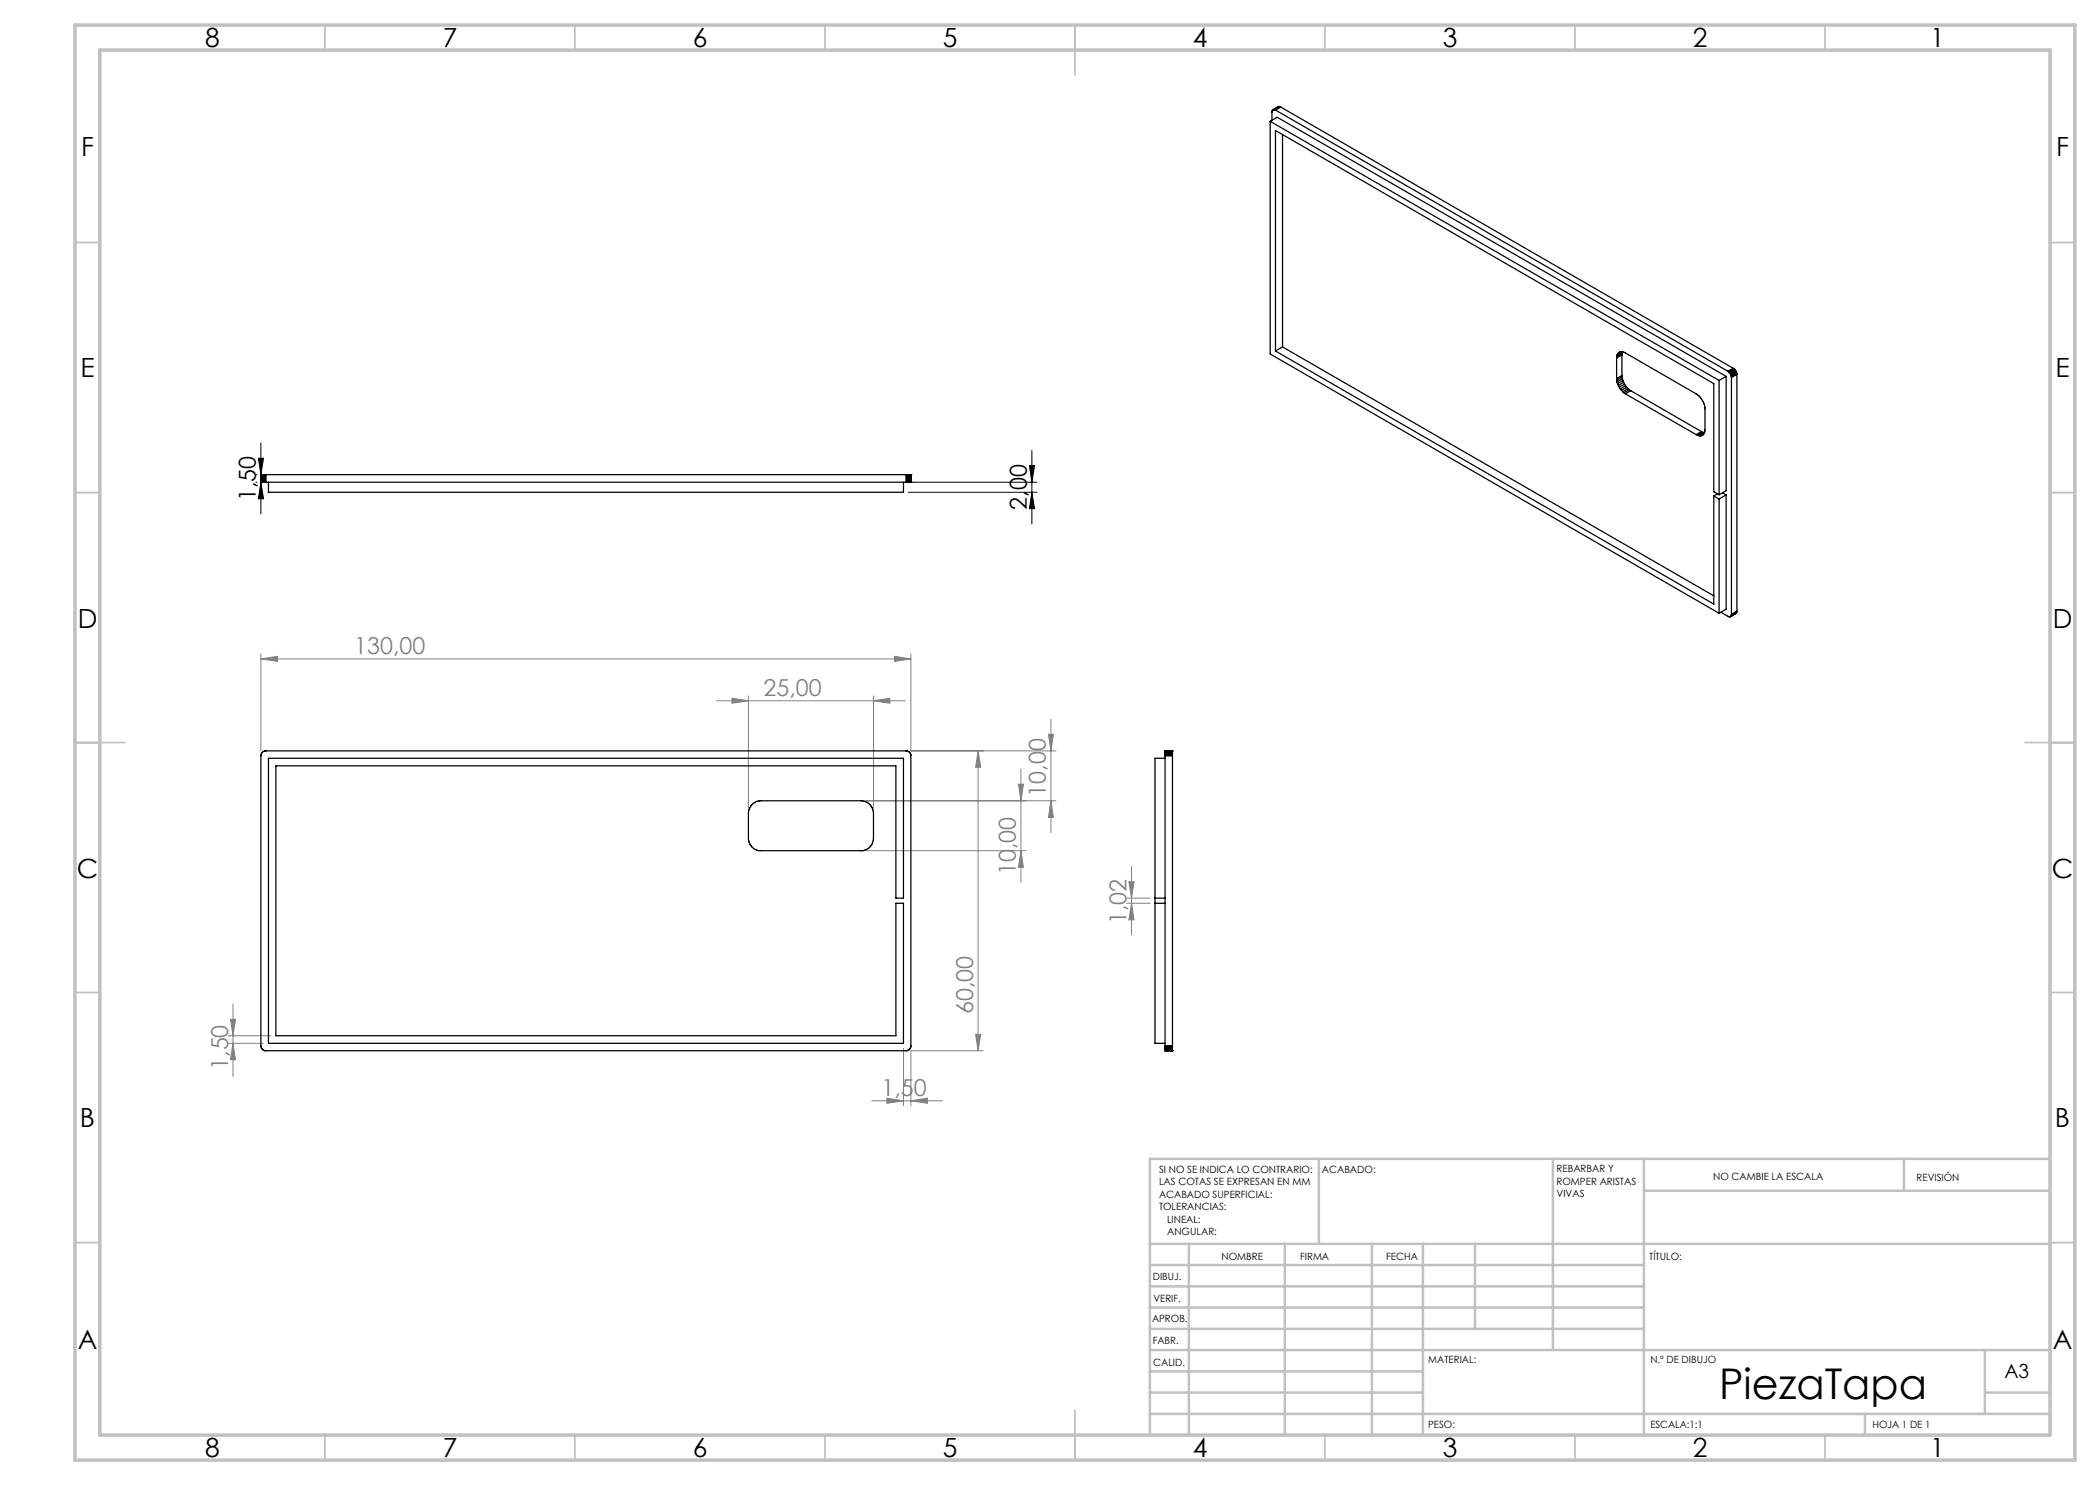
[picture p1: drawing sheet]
<svg xmlns="http://www.w3.org/2000/svg" width="420mm" height="297mm" viewBox="0 0 420 297" stroke-linecap="round" stroke-linejoin="round" font-family="sans-serif">
<path d="M51.2 94.9h.1M51.2 96.4h.1M51.7 91.6h1l-.5 3.3zM52.2 96.4l.5 3.4h-1zM52.2 88.6v14.2M181.7 96.4h25.7M181.7 98.5h25.7M205.9 93.1h1l-.5 3.3zM206.4 98.5l.5 3.2h-1zM206.4 90.1v14.7" fill="none" stroke="#000" stroke-width=".2"/>
<g fill="none" stroke="#808080" stroke-width=".2">
<path d="M52.2 131.8l3.3-.5v1zM52.2 130.8v19.4M52.2 131.8h130M146.4 139.7l3.3 .5-3.3 .4zM149.7 139.2v22.4M174.7 139.2v22.4M178.9 131.3l3.3 .5-3.3 .5zM182.2 130.8v19.4h29M143.3 140.2h37.7M174.7 140.2l3.3-.5v.9zM195.6 150.2l.5 3.3h-1zM195.6 150.2v59.9"/>
<path d="M203.7 156.8h1l-.5 3.4zM204.2 153.8v22.7M209.7 146.9h1l-.5 3.3zM210.2 143.8v22.7M173.2 160.2h38M173.2 170.1h32M204.2 170.1l.5 3.4h-1zM210.2 160.2l.5 3.3h-1zM225.3 179.6h4.7M225.8 176.4h1l-.5 3.2zM226.3 173.3v13.7M225.3 180.7h4.7"/>
<path d="M226.3 180.7l.5 3.3h-1zM45.6 207.1h8.6M45.6 208.7h7.1M46.1 203.9h1l-.5 3.2zM46.6 208.7l.5 3.2h-1zM46.6 200.8v14.5M177.4 219.6l3.3 .6-3.3 .5zM180.7 209.7v11.5M195.1 206.9h1l-.5 3.2zM196.6 210.1h-14.4v11.1M174.3 220.2h14.2M182.2 220.2l3.3-.6v1.1z"/>
</g>
<g fill="none" stroke="#c0c0c0" stroke-width=".35">
<path d="M65 5v5M115 5v5M165 5v5M215 5v10M265 5v5M315 5v5M365 5v5M15 48.5h5M410 48.5h5M15 98.5h5M410 98.5h5M15 148.5h10"/>
<path d="M405 148.5h10M15 198.5h5M410 198.5h5M15 248.5h5M410 248.5h5M65 287v5M115 287v5M165 287v5M215 282v10M265 287v5M315 287v5M365 287v5"/>
</g>
<g fill="none" stroke="#c0c0c0" stroke-width=".5">
<path d="M263.8 231.8v17M310.6 231.8v38.2M328.8 231.8v55.2M328.8 238.2h81.2M380.8 231.8v6.4M410 231.8h-180v55.2M230 248.8h180M230 257.3h98.8M230 253h98.8M237.8 248.8v38.2M257 248.8v38.2M274.4 248.8v38.2"/>
<path d="M284.6 248.8v38.2M295 248.8v17M230 265.8h98.8M230 261.5h98.8M230 278.5h54.6M230 274.3h54.6M230 270h180M397 278.5h13M397 270v12.8M230 282.8h180M373 282.8v4.2"/>
</g>
<path d="M15 5h400v287h-400zM20 10h390v277h-390z" fill="none" stroke="#c0c0c0" stroke-width=".7"/>
<path d="M51.7 91.6h1l-.5 3.3zM52.2 96.4l.5 3.4h-1zM205.9 93.1h1l-.5 3.3zM206.4 98.5l.5 3.2h-1z" fill="#000"/>
<g fill="#808080">
<path d="M178.9 131.3l3.3 .5-3.3 .5zM52.2 131.8l3.3-.5v1zM182.2 220.2l3.3-.6v1.1zM177.4 219.6l3.3 .6-3.3 .5zM174.7 140.2l3.3-.5v.9zM146.4 139.7l3.3 .5-3.3 .4z"/>
<path d="M195.6 150.2l.5 3.3h-1zM195.1 206.9h1l-.5 3.2zM46.1 203.9h1l-.5 3.2zM46.6 208.7l.5 3.2h-1zM209.7 146.9h1l-.5 3.3zM210.2 160.2l.5 3.3h-1zM203.7 156.8h1l-.5 3.4zM204.2 170.1l.5 3.4h-1zM225.8 176.4h1l-.5 3.2zM226.3 180.7l.5 3.3h-1z"/>
</g>
<g fill="none" stroke="#000" stroke-width=".25">
<path d="M254 24.3l1.4-.8 89.8 51.8M254 24.3l89.8 51.8M254 24.3v46.5l89.8 51.9M254.9 21.9l-.4 .1-.1 .3v1.8M254.9 21.9l.2 .1M255.1 22l90.5 52.3M255.7 21.3h.2M255.7 21.3l-1.1 .7M255.7 21.3h.1M255.8 21.3l-1 .6M255.9 21.3l-1 .6M255.9 21.3h.1"/>
<path d="M256 21.3l-1 .7M256 21.3l.2 .1M256.2 21.4l-1.1 .6M256.2 21.4l90.4 52.3M256.5 26.9v42.5M255.1 70.2v-44.1l87.7 50.6v21.7l1 .6M255.1 70.2l87.7 50.6v-21.6M256.5 69.4l86.3 49.8M256.5 69.4l-1.4 .8M323.3 71.6v4.1M323.3 75.7l.1 .3M323.4 71.3l-.1 .3"/>
<path d="M323.4 76v.4M323.4 71v.3M323.4 76.4l.1 .3M323.5 70.8l-.1 .2M323.5 76.7l.3 .7M323.7 70.6l-.2 .2M323.8 77.4l.3 .4M324.1 70.4l-.4 .2M324.1 77.8l.2 .3M324.3 70.3l.8 .3 14.1 8.2a4.2 4.2 0 0 1 1.8 2.7v4.7l-.2 .5M324.3 70.3l-.2 .1M324.3 78.1l.3 .2"/>
<path d="M324.3 70.3l-.8 .5M324.4 71l-1.1 .6M324.4 75.1l-1.1 .6M324.4 71v4.1M324.4 75.1v.3M324.4 70.7l-1 .6M324.4 70.7v.3M324.4 75.4l-1 .6M324.4 75.4l.1 .4M324.5 70.4l-1.1 .6M324.5 70.4h.1M324.5 70.4l-.1 .3"/>
<path d="M324.5 75.8l-1.1 .6M324.5 75.8l.1 .3M324.6 78.3l.2 .3M324.6 76.1l-1.1 .6M324.6 76.1l.1 .4M324.7 76.5l-1 .6M324.7 76.5l.2 .3M324.8 78.6l.3 .2M324.9 76.8l.4 .7M324.9 76.8l-1.1 .6M325.1 78.8l14.1 8.1M325.1 77.1l-1 .7"/>
<path d="M325.3 77.5l-1 .6M325.3 77.5l.3 .2M325.6 77.7l-1 .6M325.6 77.7l.3 .3M325.9 78l-1.1 .6M325.9 78l.2 .1M326.1 78.1l-1 .7M326.1 78.1l14.2 8.2M343.8 76.1v22.9M345.2 75.3v22.8l-1.4 .9M345.2 75.3l-1.4 .8M345.6 74.3h.1"/>
<path d="M345.7 74.3l.2 .2M345.9 74.5l.1 .2M346 74.7l.1 .1M346.1 74.8l.1 .1M346.2 74.9l.1 .4M346.3 75.3v47.7M346.6 73.7l-1 .6M346.6 73.7h.2M346.8 73.7l.2 .2M346.8 73.7l-1.1 .6M346.9 73.8l-1.1 .6M347 73.9l-1.1 .6"/>
<path d="M347 73.9l.1 .1M347.1 74l-1.1 .7M347.1 74l.1 .2M347.2 74.2l-1.1 .6M347.2 74.2v.1M347.2 74.3l-1 .6M347.2 74.3l.1 .2M347.3 74.5l-1.1 .6M347.3 74.5v.1M347.3 74.8l.1 .1M347.3 74.6l-1 .6M347.3 74.8l-1 .5"/>
<path d="M347.3 74.6v.2M347.4 74.9l-1.1 .6M347.4 74.9v47.3M52.2 94.9v1.5M52.3 94.9v1.5M52.4 94.9v1.5M52.5 94.9v1.5M52.6 94.9v1.5M52.7 94.9v1.5M52.9 94.9v1.5M53 94.9v1.5M53.2 94.9v1.5"/>
<path d="M53.7 96.4v2.1h127v-2.1M181.2 94.9v1.5M181.3 94.9v1.5M181.5 94.9v1.5M181.6 94.9v1.5M181.8 94.9v1.5M181.9 94.9v1.5M182 94.9v1.5M182.1 94.9v1.5M182.2 94.9h.1M182.2 96.4h.1M182.2 94.9h-130v1.5h130"/>
<path d="M339.2 86.9l.3 .2M339.5 87.1h.3M339.8 87.1l.2 .1M340.3 87.1l-.3 .1M340.3 86.3l-1.1 .6M340.3 86.3l.3 .2M340.6 86.5l-1.1 .6M340.6 86.5h.3M340.7 86.9l-.4 .2M340.8 86.7l-.1 .2M340.8 86.7l-.8 .5M340.9 86.5l-1.1 .6"/>
<path d="M340.9 86.5h.1M342.8 99.2l1 .6M343.5 98.8l-.7 .4M343.8 99.8v22.9M344.5 98.6l.7 .4M345.2 99v22.8l-1.4 .9M345.2 99l-1.4 .8M344.2 122.4l1.5 .9h.4M346.2 123.3h-.1M346.2 123.2v.1M346.3 123l-.1 .2M347.2 122.7l-1 .6"/>
<path d="M347.2 122.7l-1.1 .6M347.3 122.6l-1.1 .6M347.3 122.6l-.1 .1M347.3 122.4v.1M347.3 122.4l-1 .6M347.3 122.5l-1 .6M347.3 122.5v.1M347.4 122.2l-1.1 .7M347.4 122.2l-.1 .2M52.4 150.6l.6-.4h128.3a.96 .96 0 0 1 .9 .8v58.3a.95 .95 0 0 1-.9 .8h-128.4l-.6-.5-.1-.4v-58zM53.7 151.7h127v27.9h-1.5v-26.4h-124v53.9h124v-26.4h1.5v28h-127zM233 150.2h.1"/>
<path d="M233 151.7h-2v57h2M233 150.2h1.5M233 151.2h1.5M233 151h1.5M233 150.2v59.9M233 150.8h1.5M233 150.7h1.5M233 150.6h1.5M233 150.5h1.5M233 150.4h1.5M233 150.3h1.5M234.5 150.2h.1"/>
<path d="M234.5 150.2v59.9M150.4 160.9l1-.6 .8-.1h20a2.53 2.53 0 0 1 2.5 2.5v5a2.59 2.59 0 0 1-2.1 2.4h-20.8a2.53 2.53 0 0 1-2.1-2.4v-5.4l.3-.8zM231 179.6h2M231 180.7h2M233 210.1h.1M233 210.1h1.5M233 209.3h1.5M233 209.2h1.5M233 209.5h1.5M233 209.6h1.5M233 209.8h1.5M233 209.9h1.5"/>
<path d="M233 210h1.5M234.5 210.1h.1"/>
</g>
<text font-size="8.5" x="343.8" y="279.7">PiezaTapa</text>
<g font-size="5.3">
<text x="41" y="9.5">8</text>
<text x="88.5" y="9.5">7</text>
<text x="138.5" y="9.5">6</text>
<text x="188.5" y="9.5">5</text>
<text x="238.5" y="9.5">4</text>
<text x="288.5" y="9.5">3</text>
<text x="338.5" y="9.5">2</text>
<text x="386" y="9.5">1</text>
<text x="16.2" y="31.3">F</text>
<text x="411.2" y="31.3">F</text>
<text x="16.1" y="75.5">E</text>
<text x="411.1" y="75.5">E</text>
<text x="15.5" y="125.5">D</text>
<text x="410.5" y="125.5">D</text>
<text x="15.4" y="175.5">C</text>
<text x="410.4" y="175.5">C</text>
<text x="16" y="225.5">B</text>
<text x="411" y="225.5">B</text>
<text x="15.5" y="269.8">A</text>
<text x="410.5" y="269.8">A</text>
<text x="41" y="291.5">8</text>
<text x="88.5" y="291.5">7</text>
<text x="138.5" y="291.5">6</text>
<text x="188.5" y="291.5">5</text>
<text x="238.5" y="291.5">4</text>
<text x="288.5" y="291.5">3</text>
<text x="338.5" y="291.5">2</text>
<text x="386" y="291.5">1</text>
</g>
<g font-size="4.7">
<text x="51.2" y="100.2" transform="rotate(-90 51.2 100.2)">1,50</text>
<text x="205.4" y="102" transform="rotate(-90 205.4 102)">2,00</text>
</g>
<g font-size="4.7" fill="#808080">
<text x="70.9" y="130.8">130,00</text>
<text x="152.7" y="139.1">25,00</text>
<text x="209.2" y="159.3" transform="rotate(-90 209.2 159.3)">10,00</text>
<text x="203.2" y="175" transform="rotate(-90 203.2 175)">10,00</text>
<text x="225.3" y="184.8" transform="rotate(-90 225.3 184.8)">1,02</text>
<text x="194.6" y="202.8" transform="rotate(-90 194.6 202.8)">60,00</text>
<text x="45.6" y="214" transform="rotate(-90 45.6 214)">1,50</text>
<text x="176.3" y="219.1">1,50</text>
</g>
<text font-size="3.9" x="400.9" y="275.5">A3</text>
<g font-size="2">
<text x="231.8" y="234.6">SI NO SE INDICA LO CONTRARIO:</text>
<text x="231.8" y="237.1">LAS COTAS SE EXPRESAN EN MM</text>
<text x="231.8" y="239.6">ACABADO SUPERFICIAL:</text>
<text x="264.4" y="234.6">ACABADO:</text>
<text x="311.3" y="234.5">REBARBAR Y</text>
<text x="311.3" y="237">ROMPER ARISTAS</text>
<text x="311.3" y="239.5">VIVAS</text>
<text x="342.6" y="236">NO CAMBIE LA ESCALA</text>
<text x="383.3" y="236.2">REVISIÓN</text>
<text x="231.8" y="242.1">TOLERANCIAS:</text>
<text x="233.4" y="244.6">LINEAL:</text>
<text x="233.4" y="247.1">ANGULAR:</text>
<text x="244.3" y="252">NOMBRE</text>
<text x="260" y="251.9">FIRMA</text>
<text x="277.2" y="251.9">FECHA</text>
<text x="329.9" y="251.9">TÍTULO:</text>
<text x="230.6" y="256.1">DIBUJ.</text>
<text x="230.7" y="260.3">VERIF.</text>
<text x="230.4" y="264.4">APROB.</text>
<text x="230.5" y="268.8">FABR.</text>
<text x="230.7" y="273.1">CALID.</text>
<text x="285.6" y="272.5">MATERIAL:</text>
<text x="330.1" y="272.5">N.º DE DIBUJO</text>
<text x="285.6" y="285.5">PESO:</text>
<text x="330.1" y="285.6">ESCALA:1:1</text>
<text x="374.5" y="285.6">HOJA 1 DE 1</text>
</g>
</svg>
